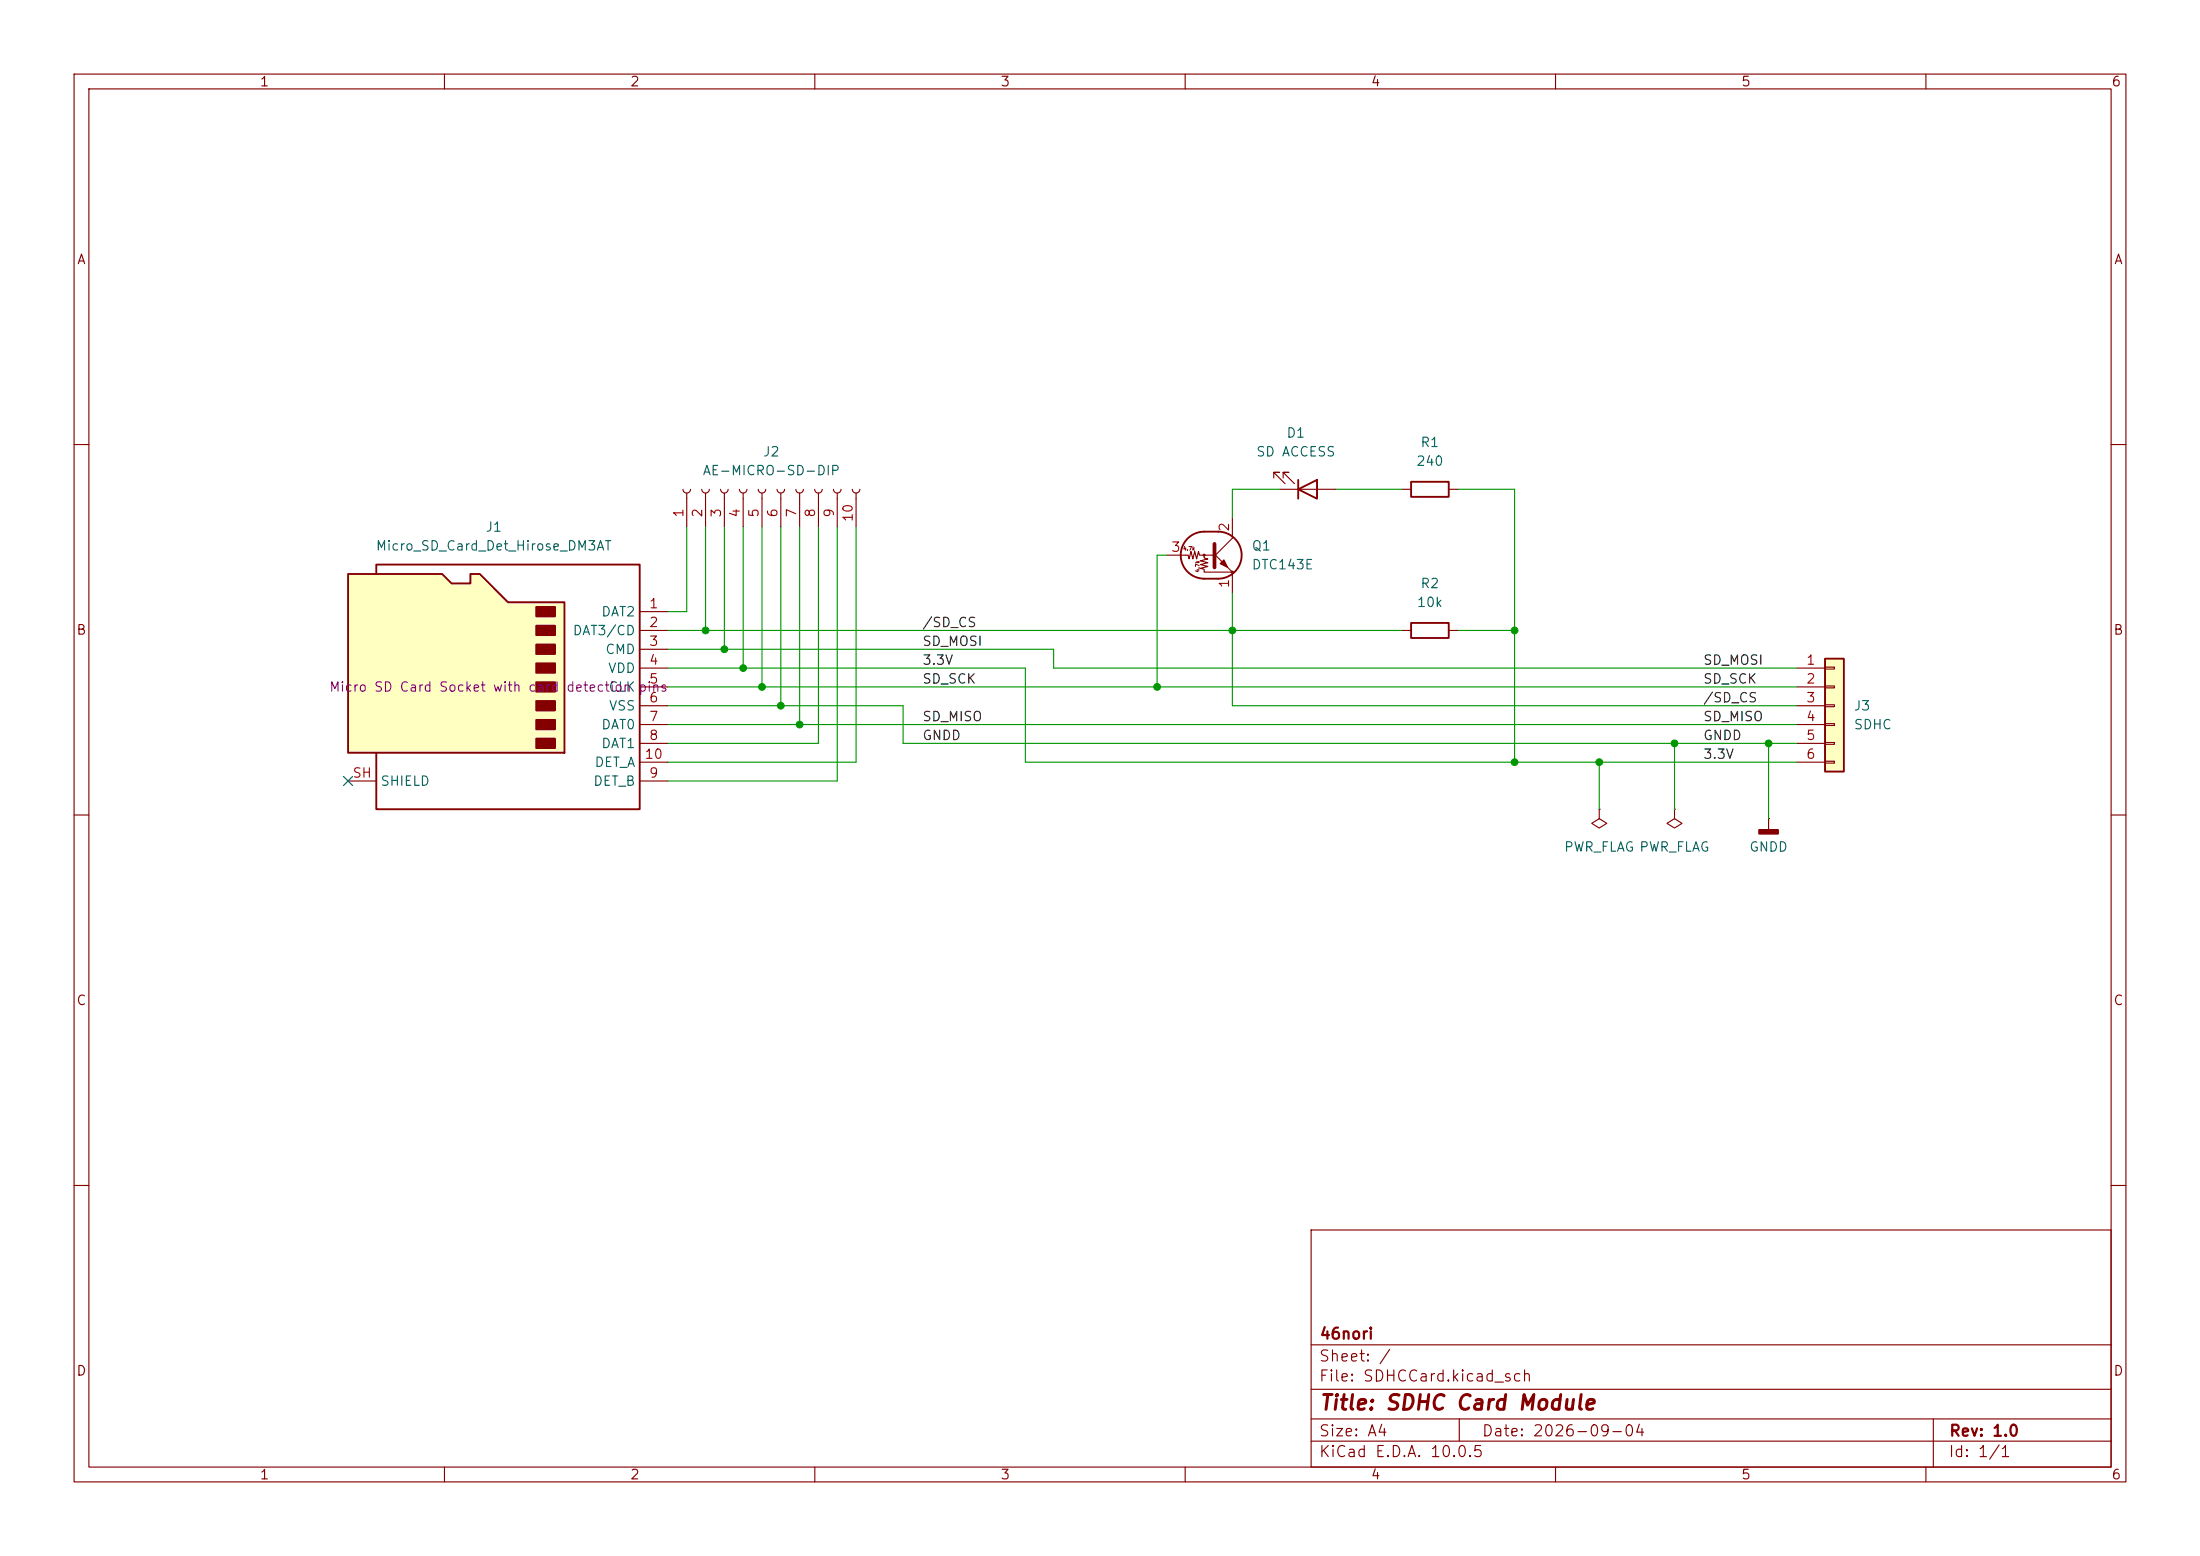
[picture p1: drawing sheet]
<svg xmlns="http://www.w3.org/2000/svg" width="297mm" height="210mm" viewBox="0 0 297 210" stroke-linecap="round" stroke-linejoin="round" font-family="sans-serif">
<g fill="none" stroke="#840000" stroke-width=".15">
<path d="M10 10h277v190h-277zM12 12h273v186h-273zM60 10v2M110 10v2M160 10v2M210 10v2M260 10v2M10 60h2M172 64.5v-.7h.7h-.7l1.5 1.5M172.7 66h7.6M173.2 64.5v-.7h.8h-.8l1.6 1.5M285 60h2"/>
<path d="M10 110h2M285 110h2M10 160h2M177 166h108v32h-108zM285 160h2M60 198v2M110 198v2M160 198v2M177 194.5h108M177 191.5h108M177 187.5h108M177 181.5h108"/>
<path d="M197 191.5v3M210 198v2M260 198v2M261 191.5v6.5"/>
</g>
<path d="M175.3 66l2.5-1.2v2.5zM175.3 64.8v2.5" fill="none" stroke="#840000" stroke-width=".25"/>
<path d="M47 77.5h12.7l1.3 1.2h2.5v-1.2h1.3l3.8 3.8h7.6v20.3h-29.2z" fill="#ffffc2"/>
<path d="M47 77.5h12.7l1.3 1.2h2.5v-1.2h1.3l3.8 3.8h7.6v20.3h-29.2zM50.8 77.5v-1.3h35.6v33h-35.6v-7.6" fill="none" stroke="#840000" stroke-width=".25"/>
<g fill="#840000" stroke="#840000" stroke-width=".25">
<path d="M72.4 81.9h2.5v1.3h-2.5z"/>
<path d="M72.4 84.5h2.5v1.2h-2.5z"/>
<path d="M72.4 87h2.5v1.3h-2.5z"/>
<path d="M72.4 89.5h2.5v1.3h-2.5z"/>
<path d="M72.4 92.1h2.5v1.2h-2.5z"/>
<path d="M72.4 94.6h2.5v1.3h-2.5z"/>
<path d="M72.4 97.2h2.5v1.2h-2.5z"/>
<path d="M72.4 99.7h2.5v1.3h-2.5z"/>
<path d="M237.5 112h2.5v.5h-2.5z"/>
</g>
<g fill="none" stroke="#840000" stroke-width=".15">
<path d="M86.4 82.6h3.8M86.4 85.1h3.8M86.4 87.6h3.8M86.4 90.2h3.8M86.4 92.7h3.8M86.4 95.3h3.8M86.4 97.8h3.8M47 105.4h3.8M86.4 100.3h3.8M86.4 105.4h3.8M86.4 102.9h3.8M215.9 109.2v1.3l-1 .6 1 .7 1-.7-1-.6"/>
<path d="M215.9 109.2h.1M226.1 109.2v1.3l-1.1 .6 1.1 .7 1-.7-1-.6M226.1 109.2h.1M238.8 110.5h.1M238.8 110.5v1.5"/>
</g>
<path d="M246.4 88.9h2.5v15.2h-2.5z" fill="#ffffc2"/>
<path d="M160.3 72.7a3.2 3.2 0 0 1 2.3-.9h1.9a3.2 3.2 0 0 1 3.1 3.1 3.2 3.2 0 0 1-3.1 3.2h-1.9a3.2 3.2 0 0 1-3-2 3.2 3.2 0 0 1 .7-3.4zM190.5 65h5.1v2.1h-5.1zM190.5 84.1h5.1v2h-5.1zM246.4 88.9h2.5v15.2h-2.5z" fill="none" stroke="#840000" stroke-width=".25"/>
<g fill="none" stroke="#840000" stroke-width=".15">
<path d="M92.2 66a.51 .51 0 0 0 .5 .5 .51 .51 0 0 0 .5-.5M92.7 66.5v4.6M94.7 66a.51 .51 0 0 0 .5 .5 .51 .51 0 0 0 .6-.5M95.2 66.5v4.6M97.3 66a.51 .51 0 0 0 .5 .5 .51 .51 0 0 0 .5-.5M97.8 66.5v4.6M99.8 66a.51 .51 0 0 0 .5 .5 .51 .51 0 0 0 .5-.5M100.3 66.5v4.6M102.4 66a.51 .51 0 0 0 .5 .5 .51 .51 0 0 0 .5-.5M102.9 66.5v4.6M104.9 66a.51 .51 0 0 0 .5 .5 .51 .51 0 0 0 .5-.5M105.4 66.5v4.6"/>
<path d="M107.4 66a.51 .51 0 0 0 .5 .5 .51 .51 0 0 0 .6-.5M107.9 66.5v4.6M110 66a.51 .51 0 0 0 .5 .5 .51 .51 0 0 0 .5-.5M110.5 66.5v4.6M112.5 66a.51 .51 0 0 0 .5 .5 .51 .51 0 0 0 .5-.5M113 66.5v4.6M115.1 66a.51 .51 0 0 0 .5 .5 .51 .51 0 0 0 .5-.5M115.6 66.5v4.6M157.5 74.9h2.9l.1 .5 .3-1 .2 1 .3-1 .2 1 .3-1 .1 .5h1.9M163.8 74.7l2.6 2.5h-3.8v-.4l-.5-.1 1-.2-1-.3 1-.3-1-.2 1-.3-.5-.1v-.4M166.4 69.9v2.7l-2.6 2.6M166.4 77.5v2.5"/>
<path d="M189.2 66h1.3M195.6 66h1.2M189.2 85.1h1.3M195.6 85.1h1.2M242.6 90.2h3.8M242.6 92.7h3.8M242.6 95.3h3.8M242.6 97.8h3.8M246.4 90h1.2v.3h-1.2zM246.4 92.6h1.2v.2h-1.2zM246.4 95.1h1.2v.3h-1.2zM246.4 97.7h1.2v.2h-1.2z"/>
<path d="M242.6 100.3h3.8M242.6 102.9h3.8M246.4 100.2h1.2v.3h-1.2zM246.4 102.7h1.2v.3h-1.2z"/>
<circle cx="162.6" cy="74.9" r=".13"/>
<circle cx="166.4" cy="77.2" r=".13"/>
</g>
<path d="M164 73.4v3.2z" fill="#840000" stroke="#840000" stroke-width=".51"/>
<path d="M165.2 75.6l.5 1-1-.5z" fill="#840000" stroke="#840000" stroke-width=".15"/>
<g fill="none" stroke="#009600" stroke-width=".15">
<path d="M92.7 71.1v11.5h-2.5M95.2 71.1v14M97.8 71.1v16.5M100.3 71.1v19.1M102.9 71.1v21.6M105.4 71.1v24.2M107.9 71.1v26.7M110.5 71.1v29.2h-20.3M113 71.1v34.3h-22.8M115.6 71.1v31.8h-25.4M157.5 74.9h-1.3v17.8M172.7 66h-6.3v3.9"/>
<path d="M180.3 66h8.9M196.8 66h7.7v36.9M90.2 87.6h52v2.6h100.4M90.2 90.2h48.2v12.7h104.2M90.2 95.3h31.7v5h120.7M90.2 85.1h99M90.2 97.8h152.4M90.2 92.7h152.4M166.4 80v15.3h76.2M196.8 85.1h7.7M215.9 102.9v6.3M226.1 100.3v8.9"/>
<path d="M238.8 100.3v10.2"/>
</g>
<path d="M46.4 104.8l1.2 1.2M47.6 104.8l-1.2 1.2" fill="none" stroke="#000084" stroke-width=".15"/>
<g fill="#009600" stroke="#009600" stroke-width=".14">
<circle cx="100.3" cy="90.2" r=".46"/>
<circle cx="95.2" cy="85.1" r=".46"/>
<circle cx="97.8" cy="87.6" r=".46"/>
<circle cx="105.4" cy="95.3" r=".46"/>
<circle cx="102.9" cy="92.7" r=".46"/>
<circle cx="156.2" cy="92.7" r=".46"/>
<circle cx="166.4" cy="85.1" r=".46"/>
<circle cx="107.9" cy="97.8" r=".46"/>
<circle cx="204.5" cy="85.1" r=".46"/>
<circle cx="215.9" cy="102.9" r=".46"/>
<circle cx="204.5" cy="102.9" r=".46"/>
<circle cx="238.8" cy="100.3" r=".46"/>
<circle cx="226.1" cy="100.3" r=".46"/>
</g>
<text font-size="2" fill="#840000" x="178" y="190.8">Title: SDHC Card Module</text>
<g font-size="1.5" fill="#840000">
<text x="178" y="184.1">Sheet: /</text>
<text x="178" y="181.1">46nori</text>
<text x="178" y="186.8">File: SDHCCard.kicad_sch</text>
<text x="178" y="197">KiCad E.D.A. 10.0.5</text>
<text x="178" y="194.2">Size: A4</text>
<text x="200" y="194.2">Date: 2026-09-04</text>
<text x="263" y="197">Id: 1/1</text>
<text x="263" y="194.2">Rev: 1.0</text>
</g>
<g font-size="1.3" fill="#840000">
<text x="35" y="12">1</text>
<text x="85" y="12">2</text>
<text x="135" y="12">3</text>
<text x="185" y="12">4</text>
<text x="235" y="12">5</text>
<text x="285" y="12">6</text>
<text x="10.3" y="36">A</text>
<text x="285.3" y="36">A</text>
<text x="10.2" y="86">B</text>
<text x="285.2" y="86">B</text>
<text x="10.2" y="136">C</text>
<text x="285.2" y="136">C</text>
<text x="10.2" y="186">D</text>
<text x="285.2" y="186">D</text>
<text x="35" y="200">1</text>
<text x="85" y="200">2</text>
<text x="135" y="200">3</text>
<text x="185" y="200">4</text>
<text x="235" y="200">5</text>
<text x="285" y="200">6</text>
</g>
<g font-size="1.3" fill="#006464">
<text x="173.6" y="59.4">D1</text>
<text x="94.8" y="64.5">AE-MICRO-SD-DIP</text>
<text x="102.9" y="61.9">J2</text>
<text x="169.5" y="61.9">SD ACCESS</text>
<text x="191.1" y="63.2">240</text>
<text x="191.7" y="60.7">R1</text>
<text x="50.6" y="74.6">Micro_SD_Card_Det_Hirose_DM3AT</text>
<text x="65.5" y="72.1">J1</text>
<text x="168.9" y="74.6">Q1</text>
<text x="168.9" y="77.2">DTC143E</text>
<text x="81.1" y="83.5">DAT2</text>
<text x="191.2" y="82.2">10k</text>
<text x="191.7" y="79.7">R2</text>
<text x="77.2" y="86.1">DAT3/CD</text>
<text x="81.6" y="88.6">CMD</text>
<text x="82" y="91.1">VDD</text>
<text x="82.1" y="93.7">CLK pins</text>
<text x="81.1" y="98.8">DAT0</text>
<text x="81.1" y="101.3">DAT1</text>
<text x="82.1" y="96.2">VSS</text>
<text x="250.2" y="96.2">J3</text>
<text x="250.2" y="98.8">SDHC</text>
<text x="51.3" y="106.4">SHIELD</text>
<text x="80" y="106.4">DET_B</text>
<text x="80.2" y="103.8">DET_A</text>
<text x="211.1" y="115.3">PWR_FLAG PWR_FLAG</text>
<text x="236.1" y="115.3">GNDD</text>
</g>
<g font-size="1.3" fill="#a90000">
<text x="92.6" y="69.9" transform="rotate(-90 92.6 69.9)">1</text>
<text x="95.1" y="69.9" transform="rotate(-90 95.1 69.9)">2</text>
<text x="97.7" y="69.9" transform="rotate(-90 97.7 69.9)">3</text>
<text x="100.2" y="69.9" transform="rotate(-90 100.2 69.9)">4</text>
<text x="102.7" y="69.9" transform="rotate(-90 102.7 69.9)">5</text>
<text x="105.3" y="69.9" transform="rotate(-90 105.3 69.9)">6</text>
<text x="107.8" y="69.9" transform="rotate(-90 107.8 69.9)">7</text>
<text x="110.4" y="69.9" transform="rotate(-90 110.4 69.9)">8</text>
<text x="112.9" y="69.9" transform="rotate(-90 112.9 69.9)">9</text>
<text x="115.4" y="70.6" transform="rotate(-90 115.4 70.6)">10</text>
<text x="166.2" y="71.9" transform="rotate(-90 166.2 71.9)">2</text>
<text x="158" y="74.8">3</text>
<text x="87.5" y="82.4">1</text>
<text x="166.2" y="79.5" transform="rotate(-90 166.2 79.5)">1</text>
<text x="87.5" y="85">2</text>
<text x="87.5" y="87.5">3</text>
<text x="87.5" y="90">4</text>
<text x="87.5" y="92.6">5</text>
<text x="87.5" y="95.1">6</text>
<text x="243.7" y="90">1</text>
<text x="243.7" y="92.6">2</text>
<text x="243.7" y="95.1">3</text>
<text x="87.5" y="97.7">7</text>
<text x="87.5" y="100.2">8</text>
<text x="243.7" y="97.7">4</text>
<text x="243.7" y="100.2">5</text>
<text x="47.5" y="105.3">SH</text>
<text x="86.9" y="102.7">10</text>
<text x="87.5" y="105.3">9</text>
<text x="243.7" y="102.7">6</text>
</g>
<g font-size="1.3" fill="#0f0f0f">
<text x="124.4" y="87.5">SD_MOSI</text>
<text x="124.4" y="85">/SD_CS</text>
<text x="124.4" y="90">3.3V</text>
<text x="124.4" y="92.6">SD_SCK</text>
<text x="229.8" y="92.6">SD_SCK</text>
<text x="229.8" y="95.1">/SD_CS</text>
<text x="229.8" y="90">SD_MOSI</text>
<text x="124.4" y="97.7">SD_MISO</text>
<text x="124.4" y="100.2">GNDD</text>
<text x="229.8" y="100.2">GNDD</text>
<text x="229.8" y="97.7">SD_MISO</text>
<text x="229.8" y="102.7">3.3V</text>
</g>
<g font-size="1.3" fill="#840084">
<text x="44.4" y="93.7">Micro SD Card Socket with card</text>
<text x="76.3" y="93.7">detection</text>
</g>
<g font-size=".5" fill="#840000">
<text x="159.7" y="74.4">4.7k</text>
<text x="162.1" y="77.3" transform="rotate(-90 162.1 77.3)">4.7k</text>
</g>
</svg>
